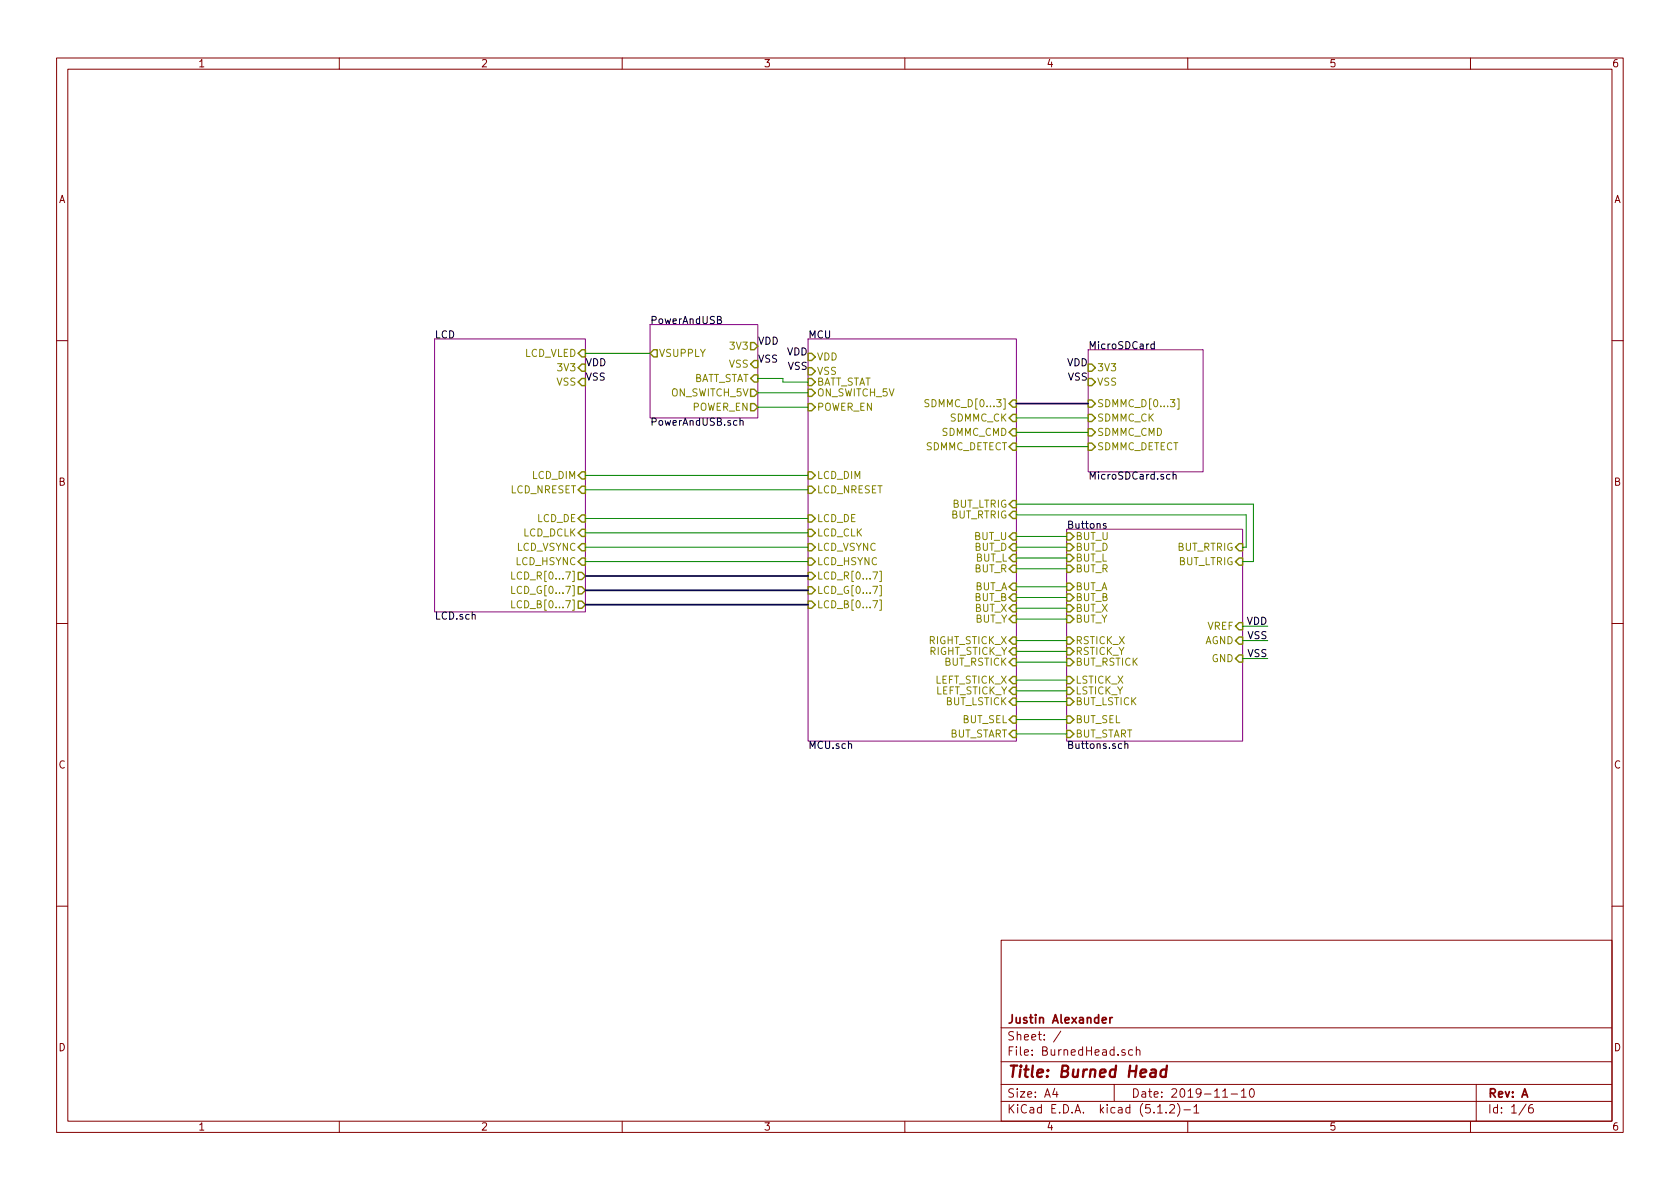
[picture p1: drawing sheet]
EESchema Schematic File Version 4
LIBS:BurnedHead-cache
EELAYER 30 0
EELAYER END
$Descr A4 11693 8268
encoding utf-8
Sheet 1 6
Title "Burned Head"
Date "2019-11-10"
Rev "A"
Comp "Justin Alexander"
Comment1 ""
Comment2 ""
Comment3 ""
Comment4 ""
$EndDescr
$Sheet
S 4525 2250 750  650 
U 5D50BAEE
F0 "PowerAndUSB" 50
F1 "PowerAndUSB.sch" 50
F2 "VSUPPLY" O L 4525 2450 50 
F3 "3V3" O R 5275 2400 50 
F4 "VSS" I R 5275 2525 50 
F5 "ON_SWITCH_5V" O R 5275 2725 50 
F6 "POWER_EN" O R 5275 2825 50 
F7 "BATT_STAT" I R 5275 2625 50 
$EndSheet
$Sheet
S 3025 2350 1050 1900
U 5D5104C9
F0 "LCD" 50
F1 "LCD.sch" 50
F2 "LCD_B[0...7]" O R 4075 4200 50 
F3 "LCD_G[0...7]" O R 4075 4100 50 
F4 "LCD_R[0...7]" O R 4075 4000 50 
F5 "VSS" I R 4075 2650 50 
F6 "3V3" I R 4075 2550 50 
F7 "LCD_NRESET" I R 4075 3400 50 
F8 "LCD_DE" I R 4075 3600 50 
F9 "LCD_HSYNC" I R 4075 3900 50 
F10 "LCD_VSYNC" I R 4075 3800 50 
F11 "LCD_DCLK" I R 4075 3700 50 
F12 "LCD_VLED" I R 4075 2450 50 
F13 "LCD_DIM" I R 4075 3300 50 
$EndSheet
Text Label 5275 2400 0    50   ~ 0
VDD
Text Label 4075 2550 0    50   ~ 0
VDD
Text Label 5275 2525 0    50   ~ 0
VSS
Text Label 4075 2650 0    50   ~ 0
VSS
Wire Wire Line
	4075 2450 4525 2450
$Sheet
S 5625 2350 1450 2800
U 5D53885E
F0 "MCU" 50
F1 "MCU.sch" 50
F2 "LCD_G[0...7]" I L 5625 4100 50 
F3 "LCD_B[0...7]" I L 5625 4200 50 
F4 "LCD_DIM" I L 5625 3300 50 
F5 "LCD_NRESET" I L 5625 3400 50 
F6 "LCD_DE" I L 5625 3600 50 
F7 "LCD_CLK" I L 5625 3700 50 
F8 "LCD_VSYNC" I L 5625 3800 50 
F9 "LCD_HSYNC" I L 5625 3900 50 
F10 "VDD" I L 5625 2475 50 
F11 "VSS" I L 5625 2575 50 
F12 "POWER_EN" I L 5625 2825 50 
F13 "ON_SWITCH_5V" I L 5625 2725 50 
F14 "LCD_R[0...7]" I L 5625 4000 50 
F15 "SDMMC_CK" I R 7075 2900 50 
F16 "SDMMC_CMD" I R 7075 3000 50 
F17 "SDMMC_DETECT" I R 7075 3100 50 
F18 "SDMMC_D[0...3]" I R 7075 2800 50 
F19 "LEFT_STICK_X" I R 7075 4725 50 
F20 "LEFT_STICK_Y" I R 7075 4800 50 
F21 "RIGHT_STICK_X" I R 7075 4450 50 
F22 "RIGHT_STICK_Y" I R 7075 4525 50 
F23 "BUT_A" I R 7075 4075 50 
F24 "BUT_B" I R 7075 4150 50 
F25 "BUT_X" I R 7075 4225 50 
F26 "BUT_Y" I R 7075 4300 50 
F27 "BUT_U" I R 7075 3725 50 
F28 "BUT_D" I R 7075 3800 50 
F29 "BUT_L" I R 7075 3875 50 
F30 "BUT_R" I R 7075 3950 50 
F31 "BUT_LSTICK" I R 7075 4875 50 
F32 "BUT_RSTICK" I R 7075 4600 50 
F33 "BUT_SEL" I R 7075 5000 50 
F34 "BUT_START" I R 7075 5100 50 
F35 "BUT_RTRIG" I R 7075 3575 50 
F36 "BUT_LTRIG" I R 7075 3500 50 
F37 "BATT_STAT" I L 5625 2650 50 
$EndSheet
Wire Wire Line
	4075 3900 5625 3900
Wire Wire Line
	4075 3800 5625 3800
Wire Wire Line
	4075 3700 5625 3700
Wire Wire Line
	4075 3600 5625 3600
Wire Wire Line
	4075 3400 5625 3400
Wire Wire Line
	4075 3300 5625 3300
Wire Wire Line
	5275 2825 5625 2825
$Sheet
S 7575 2425 800  850 
U 5D7F744B
F0 "MicroSDCard" 50
F1 "MicroSDCard.sch" 50
F2 "3V3" I L 7575 2550 50 
F3 "VSS" I L 7575 2650 50 
F4 "SDMMC_CMD" I L 7575 3000 50 
F5 "SDMMC_CK" I L 7575 2900 50 
F6 "SDMMC_DETECT" I L 7575 3100 50 
F7 "SDMMC_D[0...3]" I L 7575 2800 50 
$EndSheet
Text Label 7575 2550 2    50   ~ 0
VDD
Text Label 7575 2650 2    50   ~ 0
VSS
Text Label 5625 2475 2    50   ~ 0
VDD
Text Label 5625 2575 2    50   ~ 0
VSS
Wire Bus Line
	4075 4000 5625 4000
Wire Bus Line
	4075 4100 5625 4100
Wire Bus Line
	7075 2800 7575 2800
Wire Wire Line
	7075 2900 7575 2900
Wire Wire Line
	7075 3000 7575 3000
Wire Wire Line
	7075 3100 7575 3100
Wire Bus Line
	4075 4200 5625 4200
$Sheet
S 7425 3675 1225 1475
U 5D951D45
F0 "Buttons" 50
F1 "Buttons.sch" 50
F2 "GND" I R 8650 4575 50 
F3 "VREF" I R 8650 4350 50 
F4 "BUT_X" I L 7425 4225 50 
F5 "BUT_Y" I L 7425 4300 50 
F6 "BUT_B" I L 7425 4150 50 
F7 "BUT_A" I L 7425 4075 50 
F8 "BUT_D" I L 7425 3800 50 
F9 "BUT_R" I L 7425 3950 50 
F10 "BUT_U" I L 7425 3725 50 
F11 "BUT_L" I L 7425 3875 50 
F12 "BUT_SEL" I L 7425 5000 50 
F13 "BUT_START" I L 7425 5100 50 
F14 "AGND" I R 8650 4450 50 
F15 "BUT_LSTICK" I L 7425 4875 50 
F16 "LSTICK_X" I L 7425 4725 50 
F17 "LSTICK_Y" I L 7425 4800 50 
F18 "BUT_RSTICK" I L 7425 4600 50 
F19 "RSTICK_X" I L 7425 4450 50 
F20 "RSTICK_Y" I L 7425 4525 50 
F21 "BUT_LTRIG" I R 8650 3900 50 
F22 "BUT_RTRIG" I R 8650 3800 50 
$EndSheet
Text Label 8825 4350 2    50   ~ 0
VDD
Text Label 8825 4450 2    50   ~ 0
VSS
Wire Wire Line
	8650 4350 8825 4350
Wire Wire Line
	8650 4450 8825 4450
Wire Wire Line
	8650 4575 8825 4575
Text Label 8825 4575 2    50   ~ 0
VSS
Wire Wire Line
	7425 3725 7075 3725
Wire Wire Line
	7425 3800 7075 3800
Wire Wire Line
	7425 3875 7075 3875
Wire Wire Line
	7425 3950 7075 3950
Wire Wire Line
	7425 4075 7075 4075
Wire Wire Line
	7425 4150 7075 4150
Wire Wire Line
	7425 4225 7075 4225
Wire Wire Line
	7425 4300 7075 4300
Wire Wire Line
	7425 4450 7075 4450
Wire Wire Line
	7425 4525 7075 4525
Wire Wire Line
	7425 4600 7075 4600
Wire Wire Line
	7425 4725 7075 4725
Wire Wire Line
	7425 4800 7075 4800
Wire Wire Line
	7425 4875 7075 4875
Wire Wire Line
	7425 5000 7075 5000
Wire Wire Line
	7425 5100 7075 5100
Wire Wire Line
	8650 3800 8675 3800
Wire Wire Line
	8675 3800 8675 3575
Wire Wire Line
	8675 3575 7075 3575
Wire Wire Line
	8650 3900 8725 3900
Wire Wire Line
	7075 3500 8725 3500
Wire Wire Line
	8725 3500 8725 3900
Wire Wire Line
	5275 2625 5450 2625
Wire Wire Line
	5450 2625 5450 2650
Wire Wire Line
	5450 2650 5625 2650
Wire Wire Line
	5275 2725 5625 2725
$EndSCHEMATC
